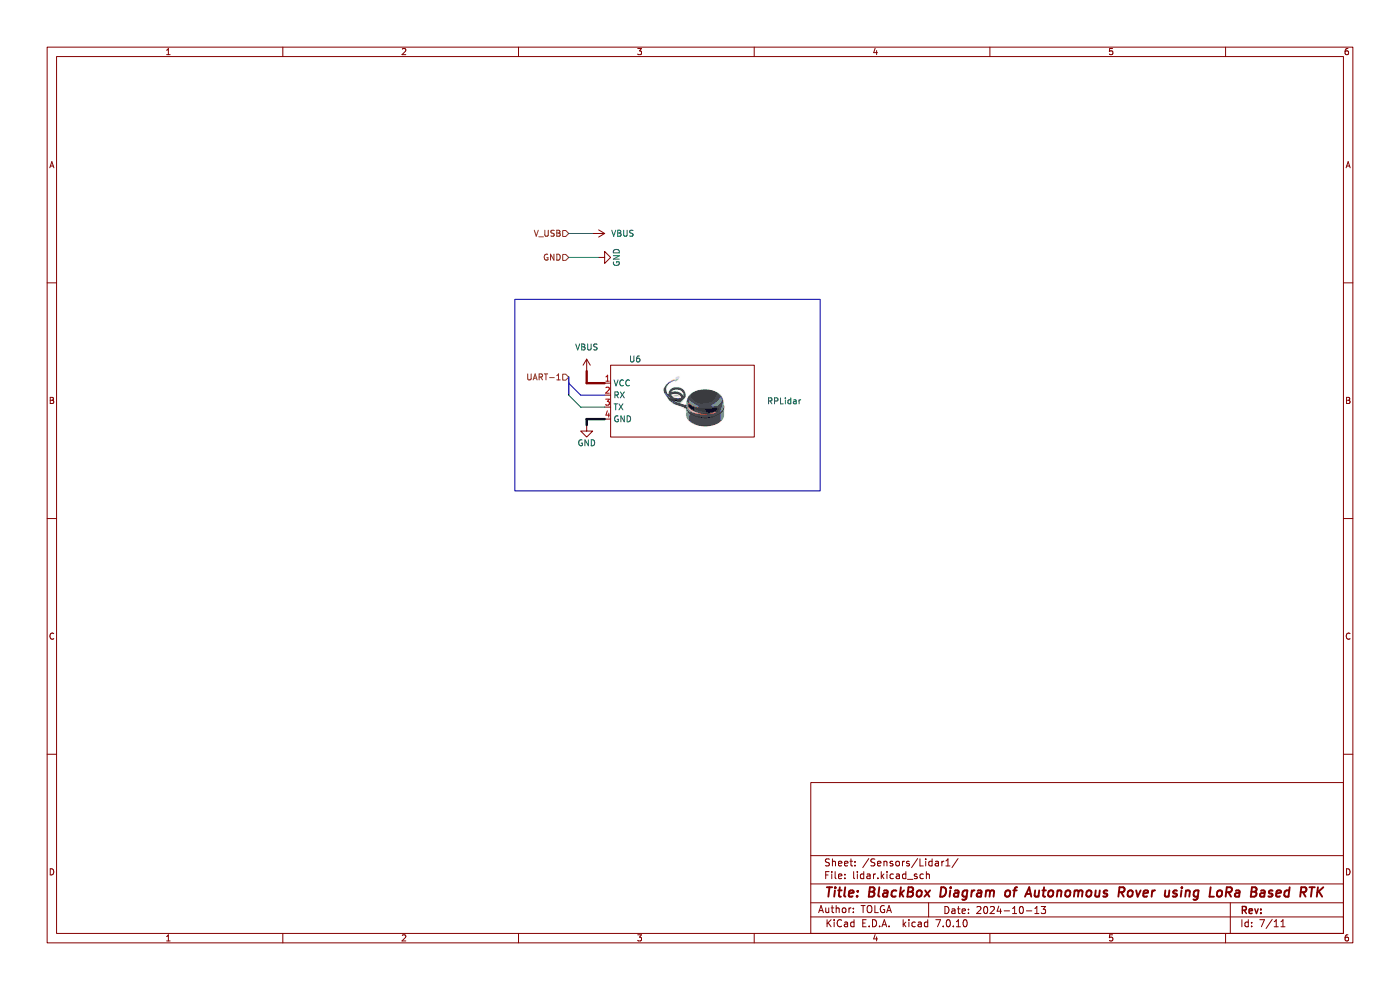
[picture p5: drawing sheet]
(kicad_sch (version 20230121) (generator eeschema)

 (paper "A4")

 (title_block
  (title "BlackBox Diagram of Autonomous Rover using LoRa Based RTK ")
  (date "2024-10-13")
  (comment 9 "TOLGA"))

 (lib_symbols
  (symbol "Sparkfun_IMU_Razor_2" (in_bom yes) (on_board yes)
   (property "Reference" "U3" (at 3.81 1.27 0) (effects (font (size 1.27 1.27)) (justify left)))
   (property "Value" "RPLidar" (at 36.83 -7.62 0) (effects (font (size 1.27 1.27))))
   (property "Footprint" "" (at 0 0 0) (effects (font (size 1.27 1.27)) hide))
   (property "Datasheet" "https://cdn-shop.adafruit.com/datasheets/BST_BNO055_DS000_12.pdf" (at 0 0 0) (effects (font (size 1.27 1.27)) hide))
   (property "Website" "https://www.direnc.net/9-dof-absolute-orientation-imu-fusion-breakout-bno055-adafruit" (at 0 0 0) (effects (font (size 1.27 1.27)) hide))
   (symbol "Sparkfun_IMU_Razor_2_0_1"
    (rectangle (start 0 0) (end 30.48 -15.24) (stroke (width 0) (type default)) (fill (type none))))
   (symbol "Sparkfun_IMU_Razor_2_1_1"
    (pin power_in line (at -1.27 -3.81 0) (length 1.27) (name "VCC" (effects (font (size 1.27 1.27)))) (number "1" (effects (font (size 1.27 1.27)))))
    (pin input line (at -1.27 -6.35 0) (length 1.27) (name "RX" (effects (font (size 1.27 1.27)))) (number "2" (effects (font (size 1.27 1.27)))))
    (pin output line (at -1.27 -8.89 0) (length 1.27) (name "TX" (effects (font (size 1.27 1.27)))) (number "3" (effects (font (size 1.27 1.27)))))
    (pin passive line (at -1.27 -11.43 0) (length 1.27) (name "GND" (effects (font (size 1.27 1.27)))) (number "4" (effects (font (size 1.27 1.27)))))))
  (symbol "power:GND" (power) (pin_names (offset 0)) (in_bom yes) (on_board yes)
   (property "Reference" "#PWR" (at 0 -6.35 0) (effects (font (size 1.27 1.27)) hide))
   (property "Value" "GND" (at 0 -3.81 0) (effects (font (size 1.27 1.27))))
   (property "Footprint" "" (at 0 0 0) (effects (font (size 1.27 1.27)) hide))
   (property "Datasheet" "" (at 0 0 0) (effects (font (size 1.27 1.27)) hide))
   (symbol "GND_0_1"
    (polyline (pts (xy 0 0) (xy 0 -1.27) (xy 1.27 -1.27) (xy 0 -2.54) (xy -1.27 -1.27) (xy 0 -1.27)) (stroke (width 0) (type default)) (fill (type none))))
   (symbol "GND_1_1"
    (pin power_in line (at 0 0 270) (length 0) hide (name "GND" (effects (font (size 1.27 1.27)))) (number "1" (effects (font (size 1.27 1.27)))))))
  (symbol "power:VBUS" (power) (pin_names (offset 0)) (in_bom yes) (on_board yes)
   (property "Reference" "#PWR" (at 0 -3.81 0) (effects (font (size 1.27 1.27)) hide))
   (property "Value" "VBUS" (at 0 3.81 0) (effects (font (size 1.27 1.27))))
   (property "Footprint" "" (at 0 0 0) (effects (font (size 1.27 1.27)) hide))
   (property "Datasheet" "" (at 0 0 0) (effects (font (size 1.27 1.27)) hide))
   (symbol "VBUS_0_1"
    (polyline (pts (xy -0.762 1.27) (xy 0 2.54)) (stroke (width 0) (type default)) (fill (type none)))
    (polyline (pts (xy 0 0) (xy 0 2.54)) (stroke (width 0) (type default)) (fill (type none)))
    (polyline (pts (xy 0 2.54) (xy 0.762 1.27)) (stroke (width 0) (type default)) (fill (type none))))
   (symbol "VBUS_1_1"
    (pin power_in line (at 0 0 90) (length 0) hide (name "VBUS" (effects (font (size 1.27 1.27)))) (number "1" (effects (font (size 1.27 1.27))))))))


 (bus_entry (at 120.65 83.82) (size 2.54 2.54) (stroke (width 0) (type default) (color 0 194 0 1)))
 (bus_entry (at 120.65 81.28) (size 2.54 2.54) (stroke (width 0) (type default) (color 0 0 194 1)))

 (wire (pts (xy 124.46 88.9) (xy 128.27 88.9)) (stroke (width 0.5) (type default) (color 0 0 0 1)))
 (wire (pts (xy 120.65 49.53) (xy 125.73 49.53)) (stroke (width 0) (type default)))
 (bus (pts (xy 120.65 81.28) (xy 120.65 83.82)) (stroke (width 0) (type default)))

 (wire (pts (xy 120.65 54.61) (xy 127 54.61)) (stroke (width 0) (type default)))
 (wire (pts (xy 123.19 86.36) (xy 128.27 86.36)) (stroke (width 0) (type default)))
 (wire (pts (xy 124.46 78.74) (xy 124.46 81.28)) (stroke (width 0.5) (type default) (color 132 0 0 1)))
 (wire (pts (xy 124.46 81.28) (xy 128.27 81.28)) (stroke (width 0.5) (type default) (color 132 0 0 1)))
 (bus (pts (xy 120.65 80.01) (xy 120.65 81.28)) (stroke (width 0) (type default)))

 (wire (pts (xy 124.46 88.9) (xy 124.46 90.17)) (stroke (width 0.5) (type default) (color 0 0 0 1)))
 (wire (pts (xy 123.19 83.82) (xy 128.27 83.82)) (stroke (width 0) (type default) (color 0 0 194 1)))

 (rectangle (start 109.22 63.5) (end 173.99 104.14) (stroke (width 0) (type default)) (fill (type none)))

 (image (at 147.32 85.09) (scale 0.451172)
  (data))

 (hierarchical_label "UART-1" (shape input) (at 120.65 80.01 180) (fields_autoplaced) (effects (font (size 1.27 1.27)) (justify right)))
 (hierarchical_label "GND" (shape input) (at 120.65 54.61 180) (fields_autoplaced) (effects (font (size 1.27 1.27)) (justify right)))
 (hierarchical_label "V_USB" (shape input) (at 120.65 49.53 180) (fields_autoplaced) (effects (font (size 1.27 1.27)) (justify right)))

 (symbol (lib_id "power:VBUS") (at 125.73 49.53 270) (unit 1) (in_bom yes) (on_board yes) (dnp no) (fields_autoplaced)
  (property "Reference" "#PWR013" (at 121.92 49.53 0) (effects (font (size 1.27 1.27)) hide))
  (property "Value" "VBUS" (at 129.54 49.53 90) (effects (font (size 1.27 1.27)) (justify left)))
  (property "Footprint" "" (at 125.73 49.53 0) (effects (font (size 1.27 1.27)) hide))
  (property "Datasheet" "" (at 125.73 49.53 0) (effects (font (size 1.27 1.27)) hide)) (pin "1"))

 (symbol (lib_id "power:GND") (at 127 54.61 90) (unit 1) (in_bom yes) (on_board yes) (dnp no)
  (property "Reference" "#PWR014" (at 133.35 54.61 0) (effects (font (size 1.27 1.27)) hide))
  (property "Value" "GND" (at 130.81 54.61 0) (effects (font (size 1.27 1.27))))
  (property "Footprint" "" (at 127 54.61 0) (effects (font (size 1.27 1.27)) hide))
  (property "Datasheet" "" (at 127 54.61 0) (effects (font (size 1.27 1.27)) hide)) (pin "1"))

 (symbol (lib_id "power:VBUS") (at 124.46 78.74 0) (unit 1) (in_bom yes) (on_board yes) (dnp no) (fields_autoplaced)
  (property "Reference" "#PWR011" (at 124.46 82.55 0) (effects (font (size 1.27 1.27)) hide))
  (property "Value" "VBUS" (at 124.46 73.66 0) (effects (font (size 1.27 1.27))))
  (property "Footprint" "" (at 124.46 78.74 0) (effects (font (size 1.27 1.27)) hide))
  (property "Datasheet" "" (at 124.46 78.74 0) (effects (font (size 1.27 1.27)) hide)) (pin "1"))

 (symbol (lib_id "power:GND") (at 124.46 90.17 0) (unit 1) (in_bom yes) (on_board yes) (dnp no)
  (property "Reference" "#PWR012" (at 124.46 96.52 0) (effects (font (size 1.27 1.27)) hide))
  (property "Value" "GND" (at 124.46 93.98 0) (effects (font (size 1.27 1.27))))
  (property "Footprint" "" (at 124.46 90.17 0) (effects (font (size 1.27 1.27)) hide))
  (property "Datasheet" "" (at 124.46 90.17 0) (effects (font (size 1.27 1.27)) hide)) (pin "1"))

 (symbol (lib_name "Sparkfun_IMU_Razor_2") (lib_id "bitirme:Sparkfun_IMU_Razor") (at 129.54 77.47 0) (unit 1) (in_bom yes) (on_board yes) (dnp no)
  (property "Reference" "U6" (at 133.35 76.2 0) (effects (font (size 1.27 1.27)) (justify left)))
  (property "Value" "RPLidar" (at 166.37 85.09 0) (effects (font (size 1.27 1.27))))
  (property "Footprint" "" (at 129.54 77.47 0) (effects (font (size 1.27 1.27)) hide))
  (property "Datasheet" "https://cdn.sparkfun.com/assets/e/a/f/9/8/LD208_SLAMTEC_rplidar_datasheet_A2M8_v1.0_en.pdf" (at 129.54 77.47 0) (effects (font (size 1.27 1.27)) hide))
  (property "Website" "https://market.samm.com/sparkfun-rplidar-a2m8-360-lazer-mesafe-tarayici" (at 129.54 77.47 0) (effects (font (size 1.27 1.27)) hide)) (pin "4") (pin "1") (pin "2") (pin "3")))
